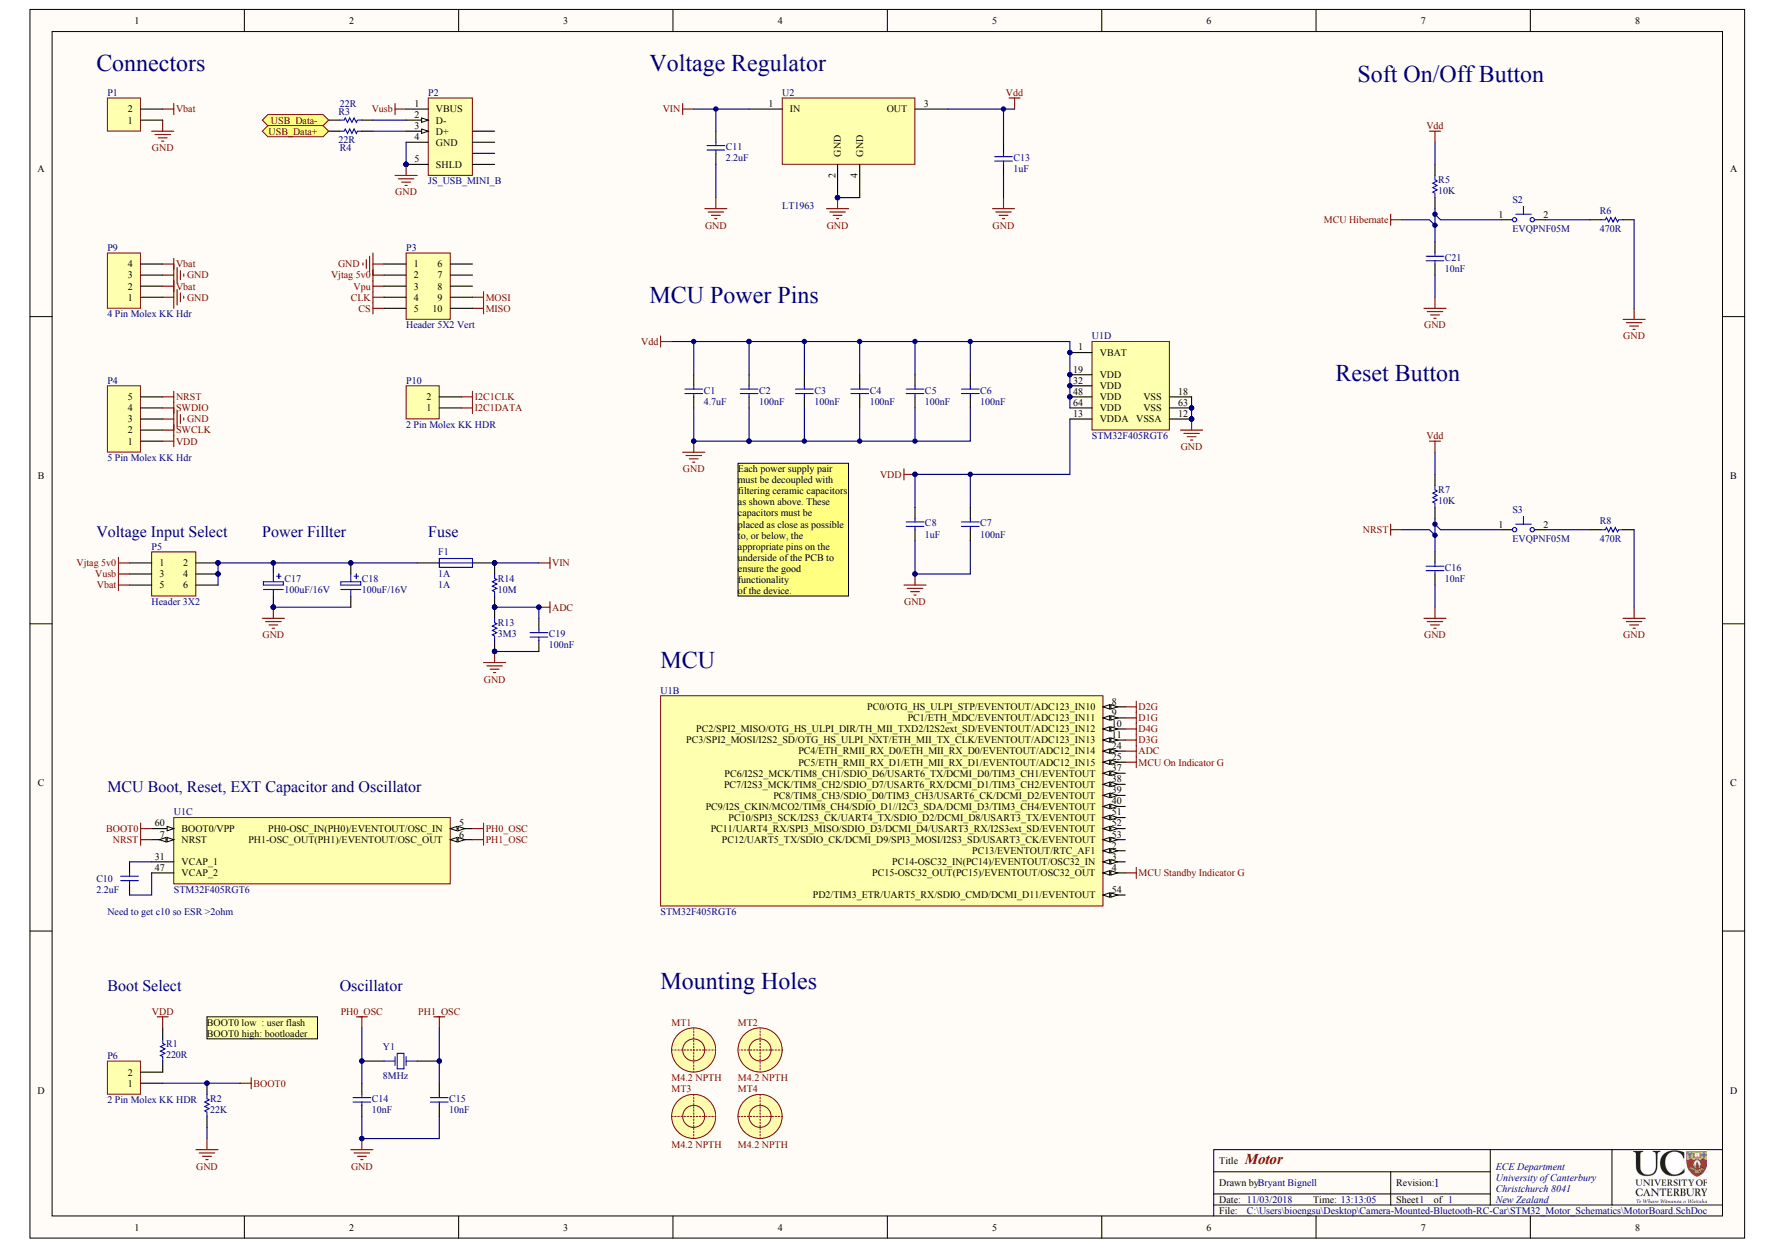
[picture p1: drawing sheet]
# Altium project Motor_Board.PrjPcb
1 sheet, 46 parts. Net scope: flat (ports and power ports of the same name join across sheets).

## Sheet MotorBoard.SchDoc: Motor
size A3; DrawnBy: Bryant Bignell; Address1: ECE Department; Address2: University of Canterbury; Address3: Christchurch 8041; Address4: New Zealand; Revision: 1; SheetNumber: 1; SheetTotal: 1; PageSetup: Record=PageOptions|CenterHorizontal=True|CenterVertical=True|PrintScale=1.01|XCorrection=1.00|YCorrection=1.00|PrintKind=1|BorderSize=5000000|LeftOffset=0|BottomOffset=0|Orientation=2|PaperLength=1000|PaperWidth=1000|Scale=100|PaperSource=15|PrintQuality=600|MediaType=1|DitherType=10|PaperKind=A3|PrintScaleMode=1

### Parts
C1  4.7uF  [CAPC2012L]
C2  100nF  [CAPC1005L]
C3  100nF  [CAPC1005L]
C4  100nF  [CAPC1005L]
C5  100nF  [CAPC1005L]
C6  100nF  [CAPC1005L]
C7  100nF  [CAPC1005L]
C8  1uF  [CAPC1608L]
C10  2.2uF  [14-1210]
C11  2.2uF  [CAPC2012L]
C13  1uF  [CAPC1608L]
C14  10nF  [CAPC1608L]
C15  10nF  [CAPC1608L]
C16  10nF  [CAPC1608L]
C17  100uF/16V  [NICH-1]
C18  100uF/16V  [NICH-1]
C19  100nF  [CAPC1608L]
C21  10nF  [CAPC1608L]
F1  1A  [RESC3216N]
MT1  M4.2 NPTH  [MNT-HOLE_4.2mm_NPTH]  (no BOM)
MT2  M4.2 NPTH  [MNT-HOLE_4.2mm_NPTH]  (no BOM)
MT3  M4.2 NPTH  [MNT-HOLE_4.2mm_NPTH]  (no BOM)
MT4  M4.2 NPTH  [MNT-HOLE_4.2mm_NPTH]  (no BOM)
P1  (no value)  [MOLEX_KK_2_HDR]
P2  JS_USB_MINI_B  [USB/SM0.8-6H5]
P3  Header 5X2 Vert  [IDC2.54-V10D]
P4  5 Pin Molex KK Hdr  [MOLEX_KK_5_HDR]
P5  Header 3X2  [HDR2X3]
P6  2 Pin Molex KK HDR  [MOLEX_KK_2_HDR]
P9  4 Pin Molex KK Hdr  [MOLEX_KK_4_HDR]
P10  2 Pin Molex KK HDR  [MOLEX_KK_2_HDR]
R1  220R  [RESC1608L]
R2  22K  [RESC1608L]
R3  22R  [RESC1608L]
R4  22R  [RESC1608L]
R5  10K  [RESC1608L]
R6  470R  [RESC1608L]
R7  10K  [RESC1608L]
R8  470R  [RESC1608L]
R13  3M3  [RESC1608L]
R14  10M  [RESC1608L]
S2  EVQPNF05M  [EVQPNF05M]
S3  EVQPNF05M  [EVQPNF05M]
U1  STM32F405RGT6  [TQFP64_V]  (parts B,C,D of 4)
U2  LT1963  [SOT223-4M]
Y1  8MHz  [HC49/4h_SMX]

### Ports
USB_Data+ (bidir), USB_Data- (bidir)

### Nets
ADC: C19.1 R13.2 R14.1 U1.24(PC4/ETH_RMII_RX_D0/ETH_MII_RX_D0/EVENTOUT/ADC12_IN14)
BOOT0: P6.1 R2.2 U1.60(BOOT0/VPP)
CLK: P3.4
CS: P3.5
D1G: U1.9(PC1/ETH_MDC/EVENTOUT/ADC123_IN11)
D2G: U1.8(PC0/OTG_HS_ULPI_STP/EVENTOUT/ADC123_IN10)
D3G: U1.11(PC3/SPI2_MOSI/I2S2_SD/OTG_HS_ULPI_NXT/ETH_MII_TX_CLK/EVENTOUT/ADC123_IN13)
D4G: U1.10(PC2/SPI2_MISO/OTG_HS_ULPI_DIR/TH_MII_TXD2/I2S2ext_SD/EVENTOUT/ADC123_IN12)
GND: C1.1 C2.1 C3.1 C4.1 C5.1 C6.1 C7.1 C8.1 C11.2 C13.1 C14.1 C15.1 C16.1 C17.1 C18.1 C19.2 C21.1 P1.1 P2.4(GND) P2.5(SHLD) P3.1 P4.3 P9.1 P9.3 R2.1 R6.2 R8.2 R13.1 U1.12(VSSA) U1.18(VSS) U1.63(VSS) U2.2(GND) U2.4(GND)
I2C1CLK: P10.2
I2C1DATA: P10.1
MCU Hibernate: C21.2 R5.1 S2.1
MCU On Indicator G: U1.25(PC5/ETH_RMII_RX_D1/ETH_MII_RX_D1/EVENTOUT/ADC12_IN15)
MCU Standby Indicator G: U1.4(PC15-OSC32_OUT(PC15)/EVENTOUT/OSC32_OUT)
MISO: P3.10
MOSI: P3.9
NRST: C16.2 P4.5 R7.1 S3.1 U1.7(NRST)
PH0_OSC: C14.2 U1.5(PH0-OSC_IN(PH0)/EVENTOUT/OSC_IN) Y1.1(OSC1)
PH1_OSC: C15.2 U1.6(PH1-OSC_OUT(PH1)/EVENTOUT/OSC_OUT) Y1.2(OSC2)
SWCLK: P4.2
SWDIO: P4.4
Vbat: P1.2 P5.5 P9.2 P9.4
Vdd: C1.2 C2.2 C3.2 C4.2 C5.2 C6.2 C7.2 C8.2 C13.2 P4.1 R1.2 R5.2 R7.2 U1.1(VBAT) U1.13(VDDA) U1.19(VDD) U1.32(VDD) U1.48(VDD) U1.64(VDD) U2.3(OUT)
VIN: C11.1 F1.2 R14.2 U2.1(IN)
Vjtag 5v0: P3.2 P5.1
Vpu: P3.3
Vusb: P2.1(VBUS) P5.3
NetC10_1: C10.1 U1.31(VCAP_1)
NetC10_2: C10.2 U1.47(VCAP_2)
NetC17_2: C17.2 C18.2 F1.1 P5.2 P5.4 P5.6
NetP2_2: P2.2(D-) R3.2
NetP2_3: P2.3(D+) R4.2
NetP6_2: P6.2 R1.1
NetR3_1: R3.1 ; port USB_Data-
NetR4_1: R4.1 ; port USB_Data+
NetR6_1: R6.1 S2.2
NetR8_1: R8.1 S3.2

Not connected (* = marked no-connect by the designer): P2 6(SHLD) 7(SHLD) 8(SHLD) 9(SHLD); P3 6 7 8; U1 2(PC13/EVENTOUT/RTC_AF1) 3(PC14-OSC32_IN(PC14)/EVENTOUT/OSC32_IN) 37(PC6/I2S2_MCK/TIM8_CH1/SDIO_D6/USART6_TX/DCMI_D0/TIM3_CH1/EVENTOUT) 38(PC7/I2S3_MCK/TIM8_CH2/SDIO_D7/USART6_RX/DCMI_D1/TIM3_CH2/EVENTOUT) 39(PC8/TIM8_CH3/SDIO_D0/TIM3_CH3/USART6_CK/DCMI_D2/EVENTOUT) 40(PC9/I2S_CKIN/MCO2/TIM8_CH4/SDIO_D1//I2C3_SDA/DCMI_D3/TIM3_CH4/EVENTOUT) 51(PC10/SPI3_SCK/I2S3_CK/UART4_TX/SDIO_D2/DCMI_D8/USART3_TX/EVENTOUT) 52(PC11/UART4_RX/SPI3_MISO/SDIO_D3/DCMI_D4/USART3_RX/I2S3ext_SD/EVENTOUT) 53(PC12/UART5_TX/SDIO_CK/DCMI_D9/SPI3_MOSI/I2S3_SD/USART3_CK/EVENTOUT) 54(PD2/TIM3_ETR/UART5_RX/SDIO_CMD/DCMI_D11/EVENTOUT)

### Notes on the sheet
- (near P1) Connectors
- (near U2) Voltage Regulator
- Soft On/Off Button
- MCU Power Pins
- Reset Button
- (near P5) Voltage Input Select
- Power Fillter
- (near F1) Fuse
- Each power supply pair must be decoupled with filtering ceramic capacitors as shown above. These capacitors must be
  placed as close as possible to, or below, the appropriate pins on the underside of the PCB to ensure the good functionality
  of the device.
- MCU
- (near U1) MCU Boot, Reset, EXT Capacitor and Oscillator
- Need to get c10 so ESR >2ohm
- Boot Select
- BOOT0 low  : user flash
  BOOT0 high: bootloader
- Oscillator
- Mounting Holes
- Title
- Drawn by:
- Date:
- Time:
- Revision:
- Sheet
- of
- File:
